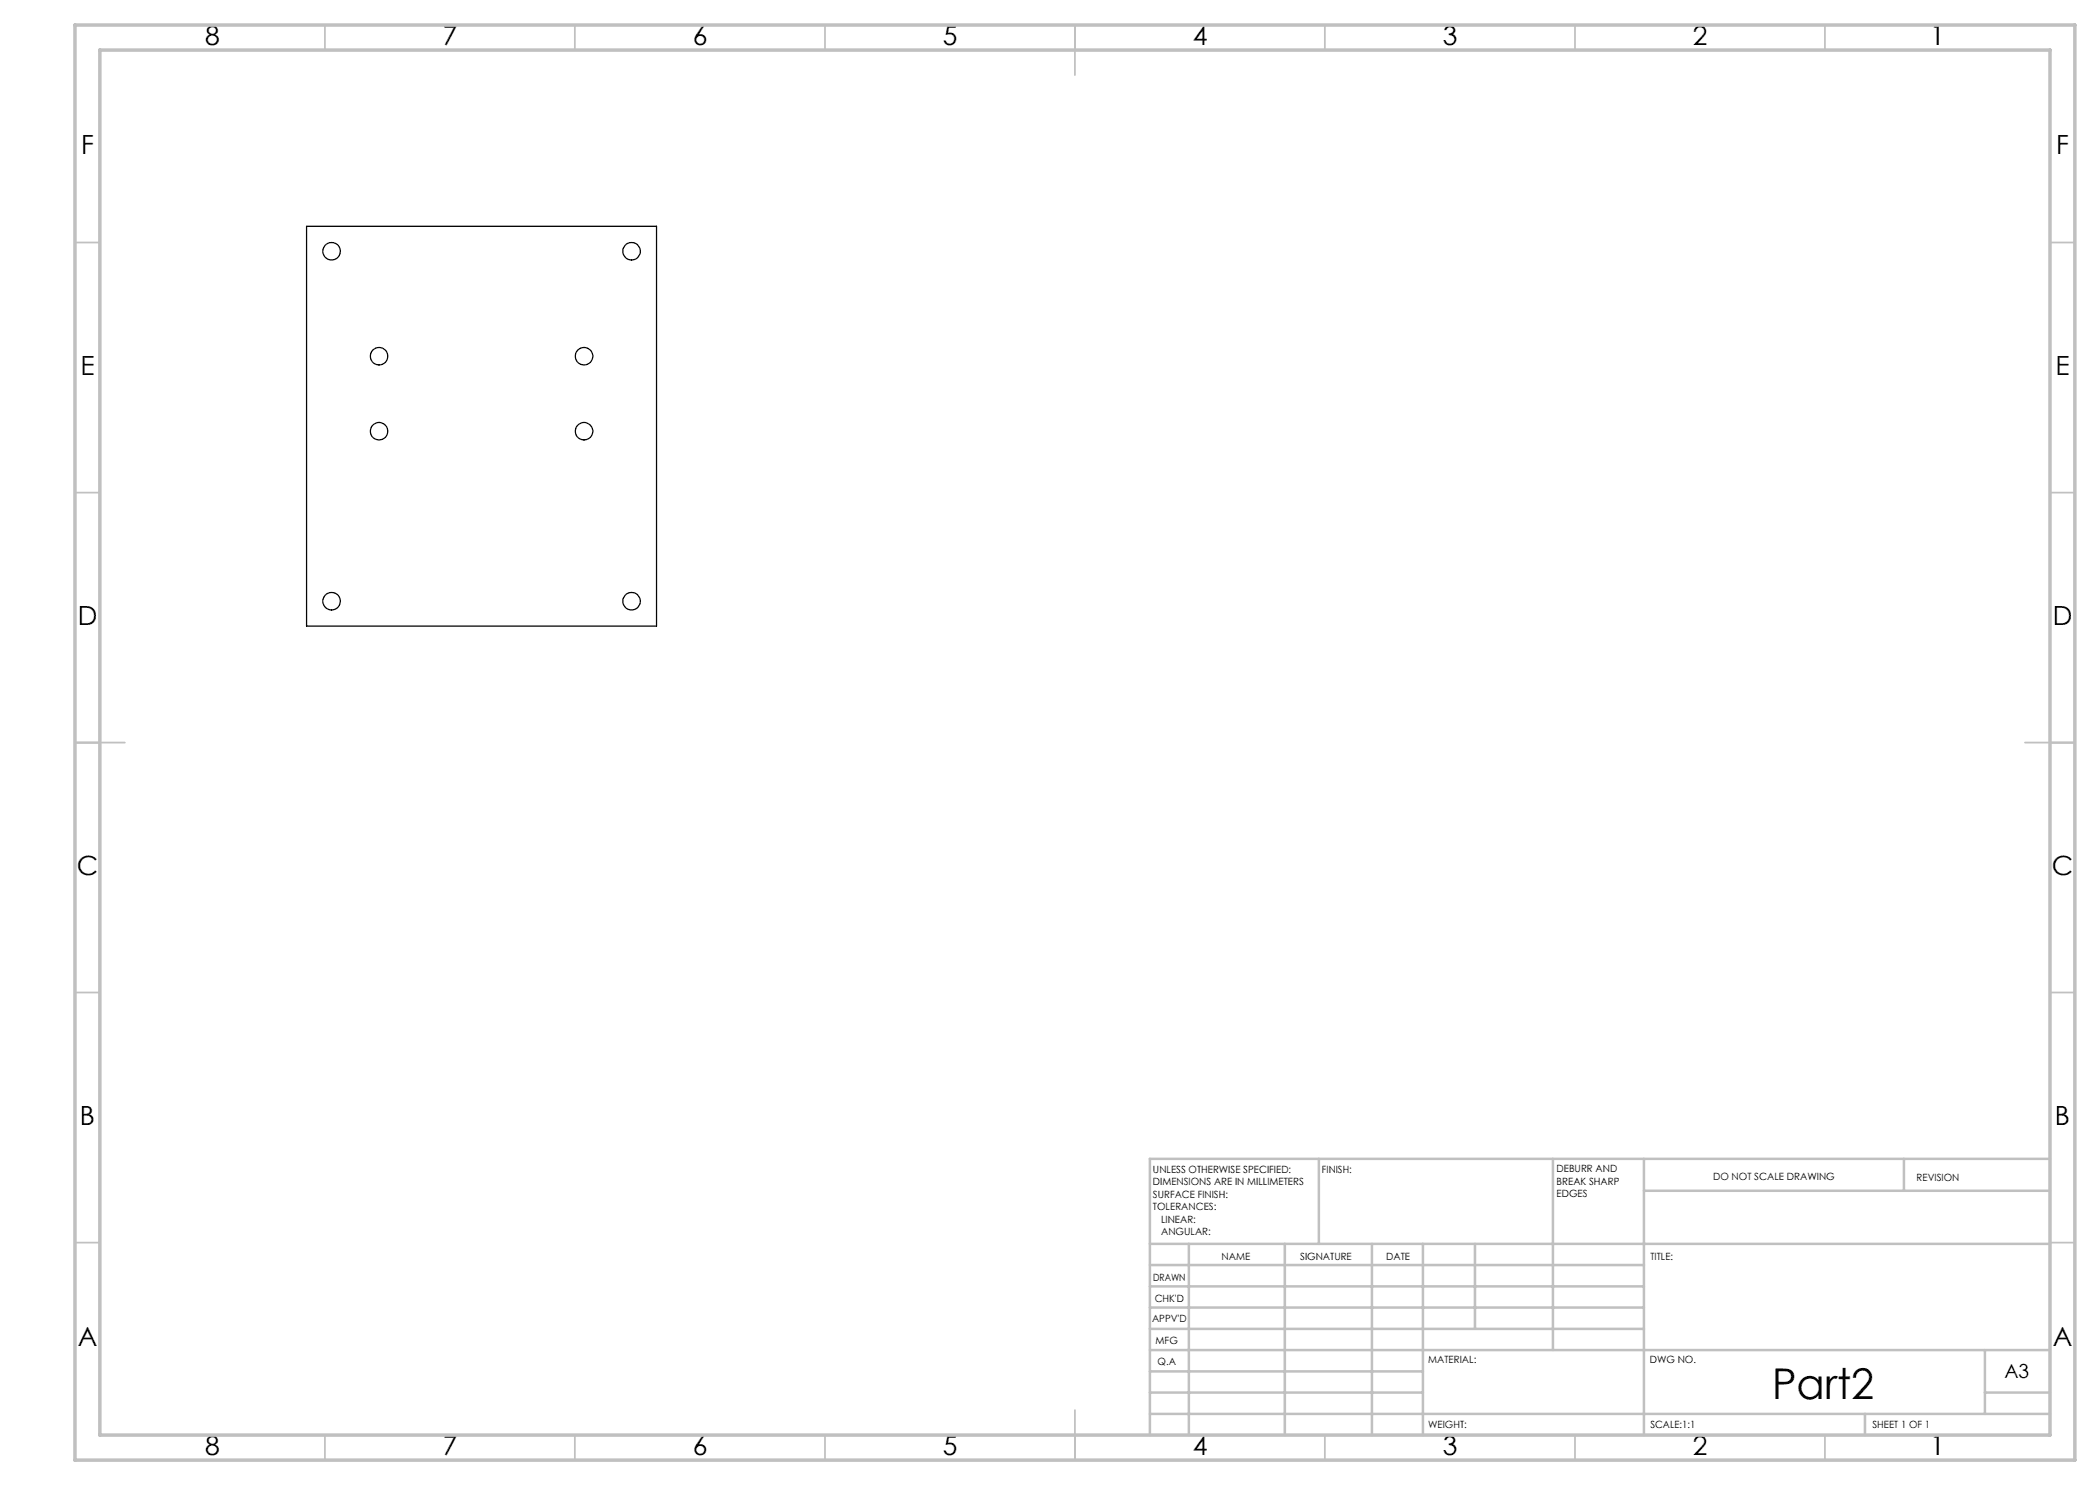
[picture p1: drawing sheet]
<svg xmlns="http://www.w3.org/2000/svg" width="420mm" height="297mm" viewBox="0 0 420 297" stroke-linecap="round" stroke-linejoin="round" font-family="sans-serif">
<g fill="none" stroke="#c0c0c0" stroke-width=".35">
<path d="M65 5v5M115 5v5M165 5v5M215 5v10M265 5v5M315 5v5M365 5v5M15 48.5h5M410 48.5h5M15 98.5h5M410 98.5h5M15 148.5h10"/>
<path d="M405 148.5h10M15 198.5h5M410 198.5h5M15 248.5h5M410 248.5h5M65 287v5M115 287v5M165 287v5M215 282v10M265 287v5M315 287v5M365 287v5"/>
</g>
<g fill="none" stroke="#c0c0c0" stroke-width=".5">
<path d="M263.8 231.8v17M310.6 231.8v38.2M328.8 231.8v55.2M328.8 238.2h81.2M380.8 231.8v6.4M410 231.8h-180v55.2M230 248.8h180M230 257.3h98.8M230 253h98.8M237.8 248.8v38.2M257 248.8v38.2M274.4 248.8v38.2"/>
<path d="M284.6 248.8v38.2M295 248.8v17M230 265.8h98.8M230 261.5h98.8M230 278.5h54.6M230 274.3h54.6M230 270h180M397 278.5h13M397 270v12.8M230 282.8h180M373 282.8v4.2"/>
</g>
<path d="M15 5h400v287h-400zM20 10h390v277h-390z" fill="none" stroke="#c0c0c0" stroke-width=".7"/>
<g fill="none" stroke="#000" stroke-width=".25">
<path d="M61.3 45.3h70v79.9h-70z"/>
<circle cx="66.3" cy="50.2" r="1.75"/>
<circle cx="126.3" cy="50.3" r="1.74"/>
<circle cx="75.8" cy="71.2" r="1.75"/>
<circle cx="116.8" cy="71.2" r="1.75"/>
<circle cx="75.8" cy="86.2" r="1.76"/>
<circle cx="116.8" cy="86.2" r="1.75"/>
<circle cx="66.3" cy="120.2" r="1.75"/>
<circle cx="126.3" cy="120.2" r="1.74"/>
</g>
<text font-size="8.5" x="354.4" y="279.7">Part2</text>
<g font-size="5.3">
<text x="41" y="9">8</text>
<text x="88.5" y="9">7</text>
<text x="138.5" y="9">6</text>
<text x="188.5" y="9">5</text>
<text x="238.5" y="9">4</text>
<text x="288.5" y="9">3</text>
<text x="338.5" y="9">2</text>
<text x="386" y="9">1</text>
<text x="16.2" y="30.7">F</text>
<text x="411.2" y="30.7">F</text>
<text x="16.1" y="75">E</text>
<text x="411.1" y="75">E</text>
<text x="15.5" y="125">D</text>
<text x="410.5" y="125">D</text>
<text x="15.4" y="175">C</text>
<text x="410.4" y="175">C</text>
<text x="16" y="225">B</text>
<text x="411" y="225">B</text>
<text x="15.5" y="269.2">A</text>
<text x="410.5" y="269.2">A</text>
<text x="41" y="291">8</text>
<text x="88.5" y="291">7</text>
<text x="138.5" y="291">6</text>
<text x="188.5" y="291">5</text>
<text x="238.5" y="291">4</text>
<text x="288.5" y="291">3</text>
<text x="338.5" y="291">2</text>
<text x="386" y="291">1</text>
</g>
<text font-size="3.9" x="400.9" y="275.5">A3</text>
<g font-size="2">
<text x="230.6" y="234.6">UNLESS OTHERWISE SPECIFIED:</text>
<text x="230.6" y="237.1">DIMENSIONS ARE IN MILLIMETERS</text>
<text x="230.6" y="239.6">SURFACE FINISH:</text>
<text x="264.4" y="234.6">FINISH:</text>
<text x="311.3" y="234.5">DEBURR AND</text>
<text x="311.3" y="237">BREAK SHARP</text>
<text x="311.3" y="239.5">EDGES</text>
<text x="342.6" y="236">DO NOT SCALE DRAWING</text>
<text x="383.3" y="236.2">REVISION</text>
<text x="230.6" y="242.1">TOLERANCES:</text>
<text x="232.2" y="244.6">LINEAR:</text>
<text x="232.2" y="247.1">ANGULAR:</text>
<text x="244.3" y="252">NAME</text>
<text x="260" y="251.9">SIGNATURE</text>
<text x="277.2" y="251.9">DATE</text>
<text x="330.1" y="251.9">TITLE:</text>
<text x="230.6" y="256.1">DRAWN</text>
<text x="230.9" y="260.3">CHK'D</text>
<text x="230.4" y="264.4">APPV'D</text>
<text x="231.1" y="268.8">MFG</text>
<text x="231.5" y="273">Q.A</text>
<text x="285.6" y="272.5">MATERIAL:</text>
<text x="330" y="272.5">DWG NO.</text>
<text x="285.6" y="285.5">WEIGHT:</text>
<text x="330.1" y="285.6">SCALE:1:1</text>
<text x="374.5" y="285.6">SHEET 1 OF 1</text>
</g>
</svg>
